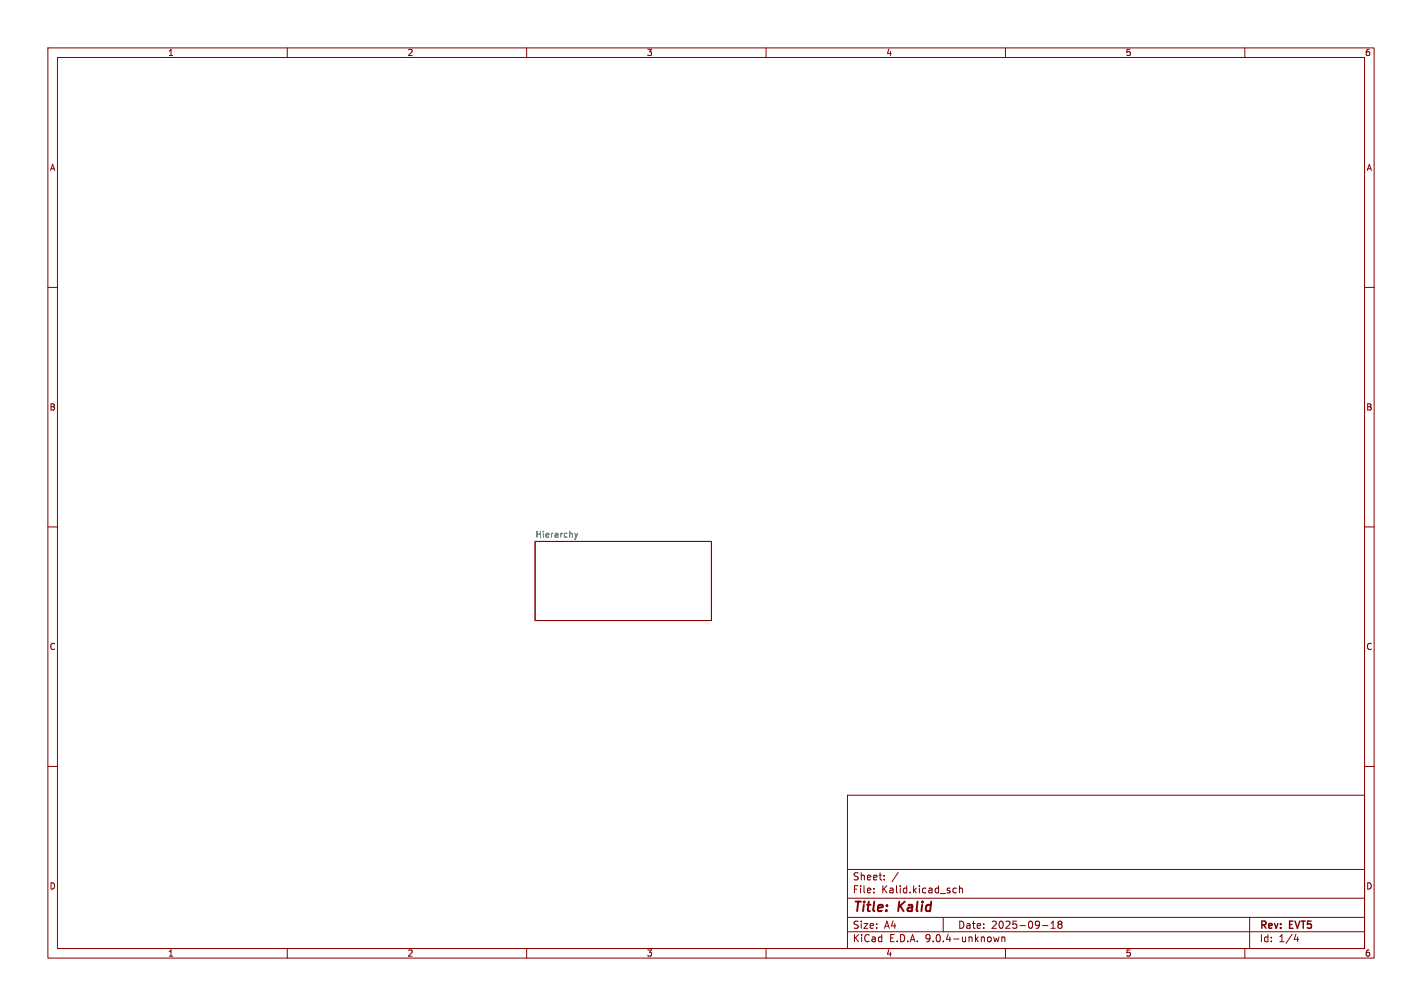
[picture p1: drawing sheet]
<svg xmlns="http://www.w3.org/2000/svg" width="297mm" height="210mm" viewBox="0 0 297 210" stroke-linecap="round" stroke-linejoin="round" font-family="sans-serif">
<g fill="none" stroke="#840000" stroke-width=".21">
<path d="M10 10h277v190h-277zM12 12h273v186h-273zM60 10v2M110 10v2M160 10v2M210 10v2M260 10v2M10 60h2M285 60h2M10 110h2M111.8 113h36.8v16.5h-36.8zM285 110h2"/>
<path d="M10 160h2M177 166h108v32h-108zM285 160h2M60 198v2M110 198v2M160 198v2M177 194.5h108M177 191.5h108M177 187.5h108M177 181.5h108M182.5 186.3v.1M182.5 185.5v.1"/>
<path d="M184.7 183.6v.1M184.7 182.8v.1M187.6 182.1l-1.3 2M197 191.5v3M199.2 186.3h.5M199.2 185.5h.5M200.4 185.5l.2-.1 .4 .1v.9M200.4 184.9v1.5M207.5 195.6l.3 1 .3-.7 .3 .7 .3-1M209.2 195.6v1M209.2 195.7l.3-.1 .3 .1 .1 .9M210 198v2"/>
<path d="M217.7 193.2h1.2M219.5 193.8h.9M219.5 192.7l.5-.4v1.5M221.2 192.9l-.2 .3v.5l.2 .1 .5-.1 .1-.2-.1-.4-.2-.2M221.2 192.9l-.2-.2 .2-.4 .5 .1 .1 .2-.3 .3M221.2 192.9h.3M260 198v2M261 191.5v6.5M270.7 195l-.4 1.1h.9M271 195.6v1"/>
</g>
<path d="M120 111.3l.3 .9M120.3 112.2l-.3 .4M120.6 111.3l-.3 .9" fill="none" stroke="#006464" stroke-width=".21"/>
<g font-size="2.8" fill="#840000">
<text x="178" y="190.9">Title:</text>
<text x="187.7" y="190.9">Kalid</text>
</g>
<g font-size="2.1" fill="#840000">
<text x="178" y="184">Sheet:</text>
<text x="178" y="186.7">File:</text>
<text x="184.1" y="186.7">Kalid.kicad_sch</text>
<text x="178" y="196.9">KiCad</text>
<text x="178" y="194.1">Size:</text>
<text x="184.7" y="194.1">A4</text>
<text x="185.7" y="196.9">E.D.A.</text>
<text x="193.3" y="196.9">9.0.4-unknown</text>
<text x="200" y="194.1">Date:</text>
<text x="207" y="194.1">2025-09-18</text>
<text x="263" y="194.3">Rev:</text>
<text x="263" y="196.9">Id:</text>
<text x="267.1" y="196.9">1/4</text>
<text x="269.4" y="194.3">EVT5</text>
</g>
<g font-size="1.8" fill="#840000">
<text x="35" y="11.9">1</text>
<text x="85" y="11.9">2</text>
<text x="135" y="11.9">3</text>
<text x="185" y="11.9">4</text>
<text x="235" y="11.9">5</text>
<text x="285" y="11.9">6</text>
<text x="10.3" y="35.9">A</text>
<text x="285.3" y="35.9">A</text>
<text x="10.3" y="85.9">B</text>
<text x="285.3" y="85.9">B</text>
<text x="10.3" y="135.9">C</text>
<text x="285.3" y="135.9">C</text>
<text x="10.3" y="185.9">D</text>
<text x="285.3" y="185.9">D</text>
<text x="35" y="199.9">1</text>
<text x="85" y="199.9">2</text>
<text x="135" y="199.9">3</text>
<text x="185" y="199.9">4</text>
<text x="235" y="199.9">5</text>
<text x="285" y="199.9">6</text>
</g>
<text font-size="1.8" fill="#006464" x="111.8" y="112.3">Hierarchy</text>
</svg>
